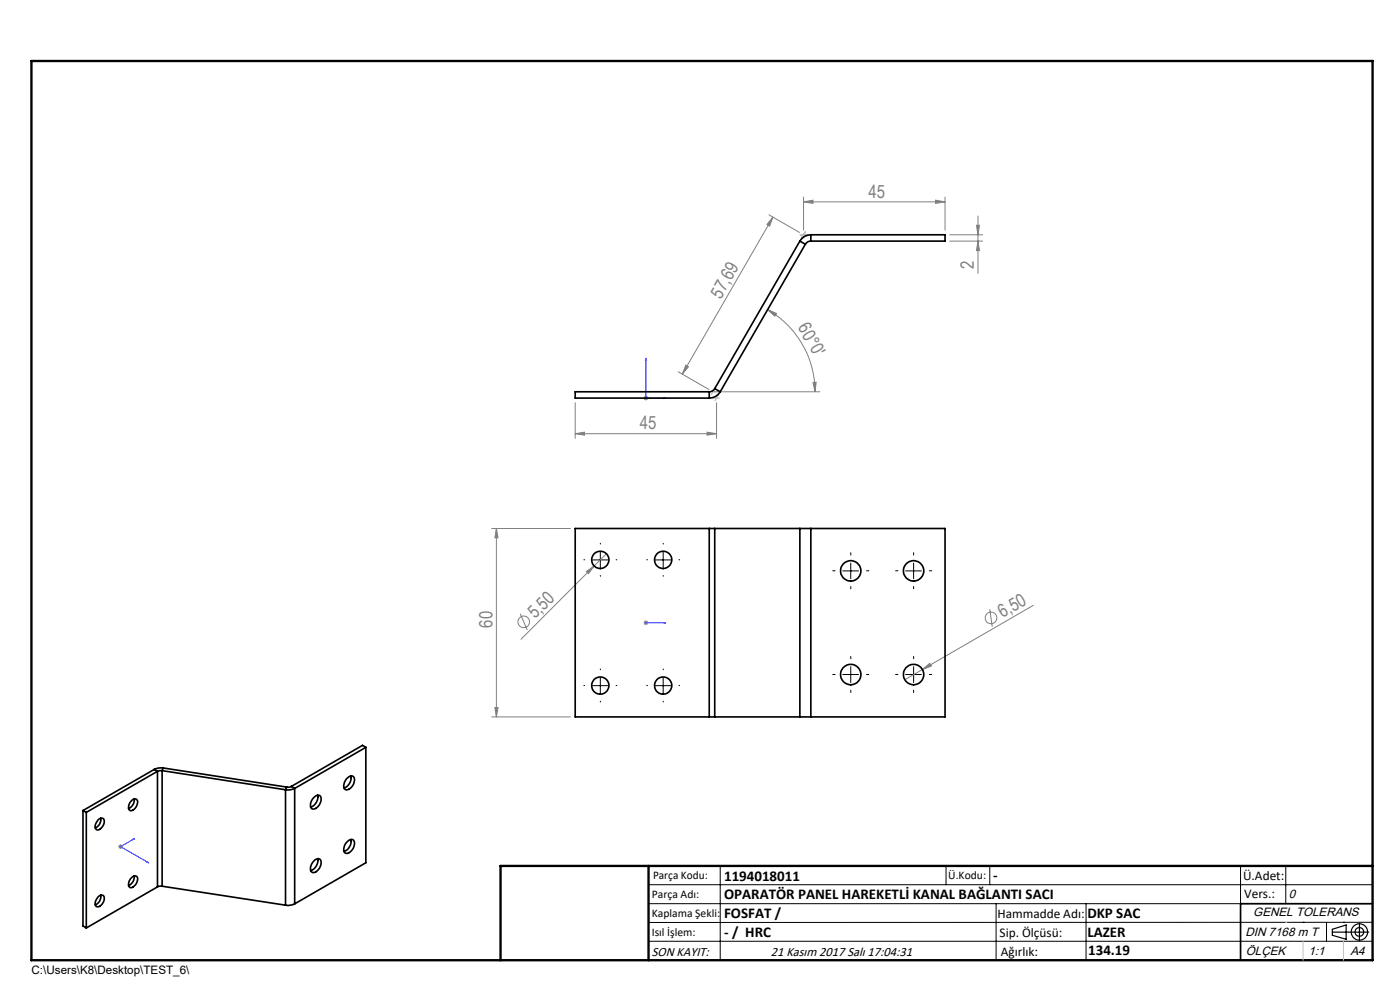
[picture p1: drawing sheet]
<svg xmlns="http://www.w3.org/2000/svg" width="297mm" height="210mm" viewBox="0 0 297 210" stroke-linecap="round" stroke-linejoin="round" font-family="sans-serif">
<g fill="none" stroke="#808080" stroke-width=".21">
<path d="M163.1 45.6l6.5 3.7M164 46.1l-.7 1.9-.6-.4zM164 46.1l-19.3 33.3M170.5 42.8l2-.3v.6zM170.5 41.8v7M170.5 42.8h30M198.5 42.5l2 .3-2 .3zM200.5 41.8v7M201.5 51.1h7M201.5 49.8h7M207.2 47.8h.6l-.3 2zM207.5 51.1l.3 2.1h-.6z"/>
<path d="M207.5 45.8v12.2M143.9 78.9l6.5 3.7M145.5 77.5l.5 .3-1.3 1.6zM162.8 65.7l1.9 .8-.3 .6zM162.8 65.7a20.1 20.1 0 0 1 10.1 17.4M122 92l2-.3v.6zM122 85.4v7.6M122 92h30M136.5 84.4h1M136.7 84.1l.7 .7M137 84v.9M137.4 84.1l-.7 .7"/>
<path d="M150 91.7l2 .3-2 .3zM151.5 83.1h22.4M152 85.4v7.6M172.5 81.1h.6l-.2 2zM104.3 112.1h16.7M105.3 112.1l.4 2h-.7zM105.3 112.1v40M128.7 117.5l-2.7 2.5M110.3 130.2l1.6 3.5M124.4 121.2l1.6-1.2-1.2 1.7zM126 120l-15.5 15.6M136.5 132.1h1"/>
<path d="M136.7 131.8l.7 .7M137 131.6v1M137.4 131.8l-.7 .7M210 129.2l.5 3.8M219.2 128.4l-23.5 13.6M104.3 152.1h16.7M105 150.1h.7l-.4 2zM195.7 142l1.5-1.3 .4 .6zM195.7 142l-3.8 2.2M25.1 179.6h1M25.2 179.2l.7 .7M25.6 179.1v1"/>
<path d="M25.9 179.2l-.7 .7"/>
<circle cx="111.1" cy="131.9" r="1.23"/>
<circle cx="210.2" cy="131.1" r="1.23"/>
</g>
<g fill="none" stroke="#000" stroke-width=".25">
<path d="M282.6 197.7h7.8M282.6 197.1l3-.9v3l-3-.8zM288.4 195.8v3.8M106.2 203.7h185"/>
<circle cx="288.4" cy="197.7" r="1.74"/>
<circle cx="288.4" cy="197.7" r=".93"/>
</g>
<path d="M137 76l.1 .4h-.2zM137 76v8.4h4.3M140.8 84.3l.5 .1-.5 .2zM136.9 132.1h.2zM137 132.1h.1M137 132.1h4.3M141.3 132.1h-.5h.5M28.2 178l.4-.1-.2 .2zM28.6 177.9l-3 1.7 6 3.4M31.2 182.9l.1-.1 .3 .2z" fill="none" stroke="#00f" stroke-width=".21"/>
<g fill="none" stroke="#000" stroke-width=".21" stroke-dasharray="15.2 1.3 1.3 1.3">
<path d="M124 118.7h-.1M127.4 115.4v-.2M130.7 118.7h.2M137.4 118.7h-.2M140.7 115.4v-.2M144 118.7h.2M180.5 117.7v-.5M193.8 117.7v-.5M127.4 122.1v.1M140.7 122.1v.1M177.2 121.1h-.5M180.5 139.7v-.5"/>
<path d="M180.5 124.4v.5M183.8 121.1h.5M190.5 121.1h-.5M193.8 139.7v-.5M193.8 124.4v.5M197.2 121.1h.5M124 145.4h-.1M127.4 142.1v-.2M127.4 148.7v.2M130.7 145.4h.2M137.4 145.4h-.2M140.7 142.1v-.2"/>
<path d="M140.7 148.7v.2M144 145.4h.2M177.2 143.1h-.5M180.5 146.4v.5M183.8 143.1h.5M190.5 143.1h-.5M193.8 146.4v.5M197.2 143.1h.5"/>
</g>
<g fill="none" stroke="#000" stroke-width=".21">
<path d="M125.7 118.8h3.3M127.4 117.1v3.3M139 118.8h3.3M140.7 117.1v3.3M180.5 119.4v3.4M193.8 119.4v3.4M178.8 121.1h3.3M192.1 121.1h3.4M125.7 145.4h3.3M127.4 143.7v3.4M139 145.4h3.3M140.7 143.7v3.4"/>
<path d="M178.8 143.1h3.3M180.5 141.4v3.4M192.1 143.1h3.4M193.8 141.4v3.4M137.6 187.7h153.6M137.6 191.7h153.6M137.6 199.7h153.6M152.8 183.7v20M200.7 183.7v4M210 183.7v4M211.3 191.7v12M230.4 191.7v12"/>
<path d="M263.2 183.7v20M272.8 183.7v8M276.4 195.6h.1M281.4 195.6v4.1M285 195.6h.1M291.2 195.6l-153.6 .1"/>
</g>
<path d="M291.2 191.7h-28v12" fill="none" stroke="#000" stroke-width=".35"/>
<path d="M6.7 12.9h284.5v190.8h-284.5zM137.6 183.7v20M291.2 183.7h-185v20" fill="none" stroke="#000" stroke-width=".5"/>
<path d="M276.4 199.7v4M285 199.7v4" fill="none" stroke="#c0c0c0" stroke-width=".21"/>
<path d="M169.8 49.8h1.5M170.8 49.2l-.8 1.3M151.1 84.4h1.6M151.1 83.1h.8M151.3 83l-.4 .7M152.4 83.7l-.7 1.3M272.8 195.6h.1" fill="none" stroke="#c0c0c0" stroke-width=".25"/>
<g fill="#808080">
<path d="M150 91.7l2 .3-2 .3zM122 92l2-.3v.6z"/>
<path d="M170.5 42.8l2-.3v.6zM198.5 42.5l2 .3-2 .3z"/>
<path d="M164 46.1l-.7 1.9-.6-.4zM145.5 77.5l.5 .3-1.3 1.6z"/>
</g>
<g fill="#00f">
<path d="M28.2 178l.2 .1 .2-.2zM31.2 182.9l.4 .1-.3-.2zM140.8 84.3l.5 .1-.5 .2zM137 76l.1 .4h-.2z"/>
<path d="M140.8 132.1h.5zM136.9 132.1h.2z"/>
</g>
<g fill="#808080">
<path d="M195.7 142l1.5-1.3 .4 .6z"/>
<path d="M124.4 121.2l1.6-1.2-1.2 1.7z"/>
<path d="M172.5 81.1h.6l-.2 2zM162.8 65.7l1.9 .8-.3 .6z"/>
<path d="M207.5 51.1l.3 2.1h-.6zM207.2 47.8h.6l-.3 2z"/>
<path d="M105.3 112.1l.4 2h-.7zM105 150.1h.7l-.4 2z"/>
</g>
<g fill="none" stroke="#000" stroke-width=".35">
<path d="M169.7 51.1l-18.1 31.3M169.7 51.1l1.2 .7M170.9 51.8l-18.1 31.3M172 49.8a2.67 2.67 0 0 0-2.3 1.3M172 51.1a1.33 1.33 0 0 0-1.1 .7M172 49.8v1.3M172 49.8h28.5v1.3h-28.5M150.5 83.1h-28.5v1.3h28.5M150.5 83.1v1.3M151.6 82.4a1.33 1.33 0 0 1-1.1 .7M151.6 82.4l1.2 .7M152.8 83.1a2.67 2.67 0 0 1-2.3 1.3"/>
<path d="M150.5 112.1h1.1M150.5 112.1h-28.5v40h28.5M150.5 112.1v40M151.6 112.1h18.1M151.6 112.1v40M169.7 112.1h2.3M169.7 112.1v40M172 112.1v40M172 112.1h28.5v40h-28.5M77.6 158.5l-15.1 8.7M77.6 158.5v24.5l-15.1 8.7M77.6 158.5l-.7-.4-15.1 8.7"/>
<path d="M150.5 152.1h1.1M151.6 152.1h18.1M169.7 152.1h2.3M17.6 171.9l.7 .4M17.6 171.9v24.5l.7 .4M18.3 172.3v24.5M20.8 173.9a.74 .74 0 0 1 1.1-.3 .74 .74 0 0 1 .1 1.1 1.61 1.61 0 0 1-1.5 1.3 1.27 1.27 0 0 1 .1-1.8zM21.4 173.6a1.9 1.9 0 0 1-1.2 2M28.1 169.6a.7 .7 0 0 1 1 .1 .7 .7 0 0 1 0 .9 1.35 1.35 0 0 1-1.7 1.2 1.73 1.73 0 0 1 .7-2.2zM28.5 169.5a1.98 1.98 0 0 1-1.2 2M32.7 163.2l-15.1 8.7M32.7 163.2l.7 .4"/>
<path d="M33.4 163.6l-15.1 8.7M33.4 163.6v24.5M34.4 163.5l-1 .1M34.4 163.5l26.2 4M34.4 163.5v24.5M34.6 162.9a3 3 0 0 0-1.9 .3M34.6 162.9l-.2 .6M34.6 162.9l26.2 4.1M60.6 167.5v24.5M60.8 167l-.2 .5M61.8 166.8l-1 .2M61.8 166.8l.7 .4"/>
<path d="M62.5 167.2l-.7 .3h-1.2M62.5 167.2v24.5M66.5 169.2a.84 .84 0 0 1 .8-.6 .84 .84 0 0 1 .8 .5 2.12 2.12 0 0 1-1.8 2.5 1.27 1.27 0 0 1-.2-1.9zM67.4 168.7a2.32 2.32 0 0 1-1.5 2.5M73.6 178.6a.85 .85 0 0 1 .9-.5 .85 .85 0 0 1 .7 .6 2.12 2.12 0 0 1-1.8 2.3 1.27 1.27 0 0 1-.2-1.9zM73.6 165.1a.85 .85 0 0 1 .9-.5 .85 .85 0 0 1 .7 .7 2.12 2.12 0 0 1-1.8 2.2 1.24 1.24 0 0 1-.2-1.8zM74.4 164.6a2.25 2.25 0 0 1-1.4 2.5M74.4 178.1a2.25 2.25 0 0 1-1.4 2.5M20.8 190.2a.71 .71 0 0 1 .9-.3 .71 .71 0 0 1 .4 .9 1.48 1.48 0 0 1-1.7 1.5 1.61 1.61 0 0 1 .4-2.1zM21.4 189.9a1.9 1.9 0 0 1-1.2 2M28.1 186a.7 .7 0 0 1 1 0 .7 .7 0 0 1 0 1 1.61 1.61 0 0 1-1.5 1.3 1.58 1.58 0 0 1 .5-2.3zM28.5 185.8a1.98 1.98 0 0 1-1.2 2"/>
<path d="M33.4 188.1l-15.1 8.7M34.4 188l-1 .1M34.4 188l26.2 4M62.5 191.7l-.7 .3h-1.2M66.7 182.4a.82 .82 0 0 1 1.2-.1 .82 .82 0 0 1 .2 1.1 1.7 1.7 0 0 1-2 1.6 1.9 1.9 0 0 1 .6-2.6zM67.4 182.2a2.24 2.24 0 0 1-1.5 2.5"/>
<circle cx="127.4" cy="118.8" r="1.83"/>
<circle cx="140.7" cy="118.8" r="1.83"/>
<circle cx="180.5" cy="121.1" r="2.16"/>
<circle cx="193.8" cy="121.1" r="2.16"/>
<circle cx="127.4" cy="145.4" r="1.82"/>
<circle cx="140.7" cy="145.4" r="1.82"/>
<circle cx="180.5" cy="143.1" r="2.16"/>
<circle cx="193.8" cy="143.1" r="2.16"/>
</g>
<g font-size="3.9" fill="#808080">
<text x="184.3" y="41.9">45</text>
<text x="206.6" y="57.1" transform="rotate(-90 206.6 57.1)">2</text>
<text x="152.9" y="63.5" transform="rotate(-60 152.9 63.5)">57,69</text>
<text x="169.2" y="69.4" transform="rotate(60 169.2 69.4)">60°0'</text>
<text x="135.7" y="91.1">45</text>
<text x="113.5" y="131.4" transform="rotate(-45 113.5 131.4)">5,50</text>
<text x="212.7" y="131.2" transform="rotate(-30 212.7 131.2)">6,50</text>
<text x="104.5" y="133.1" transform="rotate(-90 104.5 133.1)">60</text>
</g>
<g font-size="3.2">
<text x="153.6" y="186.8">1194018011</text>
<text x="153.6" y="190.8">OPARATÖR PANEL HAREKETLİ KANAL BAĞLANTI SACI</text>
<text x="210.7" y="186.6">-</text>
<text x="153.6" y="194.8">FOSFAT /</text>
<text x="230.7" y="194.8">DKP SAC</text>
<text x="153.6" y="198.8">- / HRC</text>
<text x="230.7" y="198.7">LAZER</text>
<text x="230.8" y="202.6">134.19</text>
</g>
<g font-size="2.8">
<text x="263.7" y="186.7">Ü.Adet:</text>
<text x="263.9" y="190.5">Vers.:</text>
<text x="211.6" y="194.8">Hammadde Adı:</text>
<text x="138.3" y="202.8">SON KAYIT:</text>
<text x="163.5" y="202.8">21 Kasım 2017 Salı 17:04:31</text>
<text x="212.1" y="198.7">Sip. Ölçüsü:</text>
<text x="212.3" y="202.7">Ağırlık:</text>
</g>
<g font-size="2.6">
<text x="273.4" y="190.4">0</text>
<text x="265.9" y="194.4">GENEL TOLERANS</text>
<text x="264.2" y="198.5">DIN 7168 m T</text>
<text x="264.3" y="202.6">ÖLÇEK</text>
<text x="277.6" y="202.6">1:1</text>
<text x="286.5" y="202.6">A4</text>
</g>
<g font-size="2.5">
<text x="138.3" y="190.5">Parça Adı:</text>
<text x="138.5" y="186.5">Parça Kodu:</text>
<text x="201.2" y="186.5">Ü.Kodu:</text>
<text x="138.3" y="194.5">Kaplama Şekli:</text>
<text x="138.3" y="198.6">Isıl İşlem:</text>
<text x="6.7" y="206.7">C:\Users\K8\Desktop\TEST_6\</text>
</g>
</svg>
